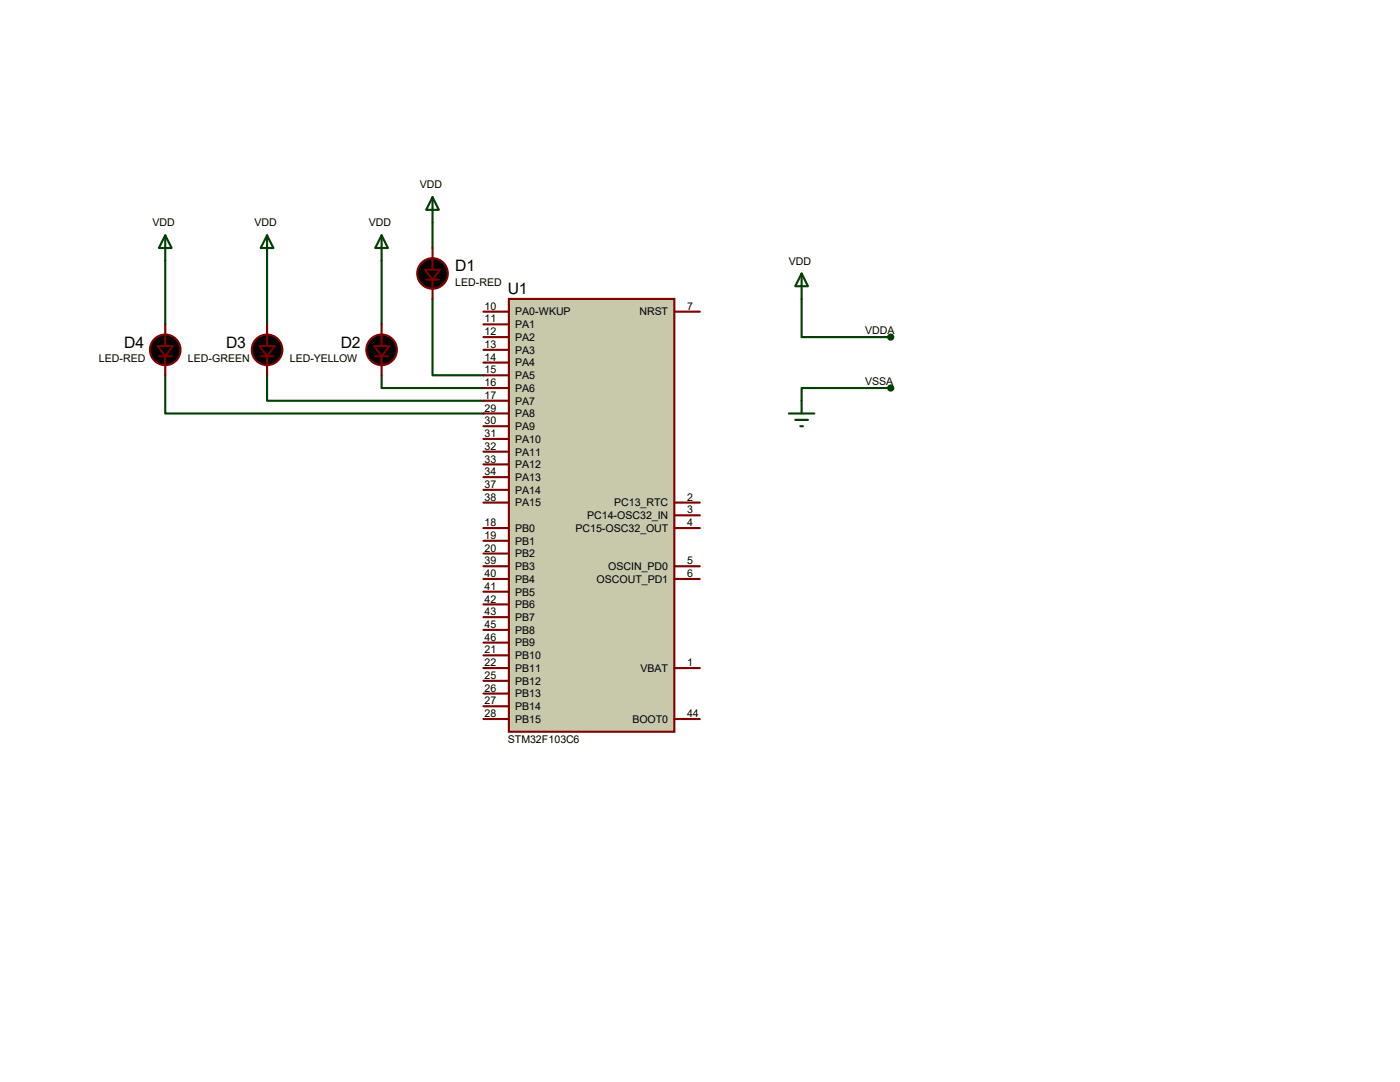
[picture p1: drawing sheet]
<svg xmlns="http://www.w3.org/2000/svg" width="279mm" height="216mm" viewBox="0 0 279 216" stroke-linecap="round" stroke-linejoin="round" font-family="sans-serif">
<path d="M33 52v12.7M53.3 52v12.7M76.2 52v12.7M86.3 59.6v15.3h10.2M86.3 44.4v5.1M160 59.6v7.7h17.8M33 74.9v7.6h63.5M53.3 74.9v5.1h43.2M76.2 74.9v2.5h20.3M177.8 77.4h-17.8v2.6" fill="none" stroke="#004000" stroke-width=".42"/>
<path d="M101.6 59.6h33v86.4h-33z" fill="#c8c8aa" stroke="#800000" stroke-width=".42"/>
<g fill="none" stroke="#800000" stroke-width=".42">
<path d="M86.3 49.5v4.3M86.3 55.8v3.8M33 64.7v4.3M33 71.1v3.8M53.3 64.7v4.3M53.3 71.1v3.8M76.2 64.7v4.3M76.2 71.1v3.8M96.5 62.2h5.1M96.5 67.3h5.1M96.5 64.7h5.1M96.5 69.8h5.1"/>
<path d="M96.5 72.3h5.1M96.5 74.9h5.1M96.5 77.4h5.1M96.5 80h5.1M134.6 62.2h5.1M96.5 82.5h5.1M96.5 85h5.1M96.5 87.6h5.1M96.5 90.1h5.1M96.5 92.7h5.1M96.5 95.2h5.1M96.5 97.7h5.1"/>
<path d="M96.5 113h5.1M96.5 115.5h5.1M96.5 105.4h5.1M96.5 107.9h5.1M96.5 110.4h5.1M96.5 118.1h5.1M96.5 100.3h5.1M134.6 113h5.1M134.6 115.5h5.1M134.6 105.4h5.1M134.6 100.3h5.1M134.6 102.8h5.1"/>
<path d="M96.5 125.7h5.1M96.5 128.2h5.1M96.5 130.8h5.1M96.5 133.3h5.1M96.5 120.6h5.1M96.5 123.1h5.1M96.5 135.8h5.1M96.5 138.4h5.1M134.6 133.3h5.1M96.5 143.5h5.1M96.5 140.9h5.1M134.6 143.5h5.1"/>
</g>
<g fill="none" stroke="#004000" stroke-width=".42">
<path d="M86.3 39.3l1.3 2.6h-2.6zM86.3 39.3v5.1M33 46.9l1.2 2.6h-2.5zM33 46.9v5.1M53.3 46.9l1.3 2.6h-2.6zM53.3 46.9v5.1M76.2 46.9l1.2 2.6h-2.5zM76.2 46.9v5.1M160 54.6l1.2 2.5h-2.5zM160 54.6v5M160 80v2.5M157.4 82.5h5.1"/>
<path d="M158.7 83.8h2.5M159.7 85h.5"/>
</g>
<g fill="#000" stroke="#800000" stroke-width=".42">
<circle cx="86.3" cy="54.6" r="3"/>
<circle cx="33" cy="69.8" r="3"/>
<circle cx="53.3" cy="69.8" r="3"/>
<circle cx="76.2" cy="69.8" r="3"/>
</g>
<path d="M85 55.8h2.6M31.7 71.1h2.5M52 71.1h2.6M74.9 71.1h2.5" fill="none" stroke="#800000" stroke-width=".38"/>
<path d="M84.8 53.8h3l-1.5 2zM31.5 69h3l-1.5 2.1zM51.8 69h3l-1.5 2.1zM74.6 69h3.1l-1.5 2.1z" fill="#000" stroke="#800000" stroke-width=".38"/>
<g fill="#004000" stroke="#004000" stroke-width=".42">
<circle cx="177.8" cy="67.3" r=".51"/>
<circle cx="177.8" cy="77.4" r=".51"/>
</g>
<g font-size="3.1">
<text x="90.8" y="54.1">D1</text>
<text x="101.3" y="58.8">U1</text>
<text x="24.8" y="69.4">D4</text>
<text x="45.1" y="69.4">D3</text>
<text x="68" y="69.4">D2</text>
</g>
<g font-size="2.1">
<text x="83.8" y="37.5">VDD</text>
<text x="30.4" y="45.2">VDD</text>
<text x="50.8" y="45.2">VDD</text>
<text x="73.6" y="45.2">VDD</text>
<text x="157.4" y="52.8">VDD</text>
<text x="90.8" y="57.1">LED-RED</text>
<text x="96.7" y="61.8">10</text>
<text x="96.7" y="64.3">11</text>
<text x="102.8" y="62.9">PA0-WKUP</text>
<text x="102.8" y="65.5">PA1</text>
<text x="127.6" y="62.9">NRST</text>
<text x="137.1" y="61.8">7</text>
<text x="96.7" y="66.9">12</text>
<text x="96.7" y="69.4">13</text>
<text x="96.7" y="72">14</text>
<text x="102.8" y="68">PA2</text>
<text x="102.8" y="70.6">PA3</text>
<text x="172.7" y="66.7">VDDA</text>
<text x="19.7" y="72.3">LED-RED</text>
<text x="37.5" y="72.3">LED-GREEN</text>
<text x="57.8" y="72.3">LED-YELLOW</text>
<text x="96.7" y="74.5">15</text>
<text x="96.7" y="77">16</text>
<text x="102.8" y="73.1">PA4</text>
<text x="102.8" y="75.6">PA5</text>
<text x="172.7" y="76.8">VSSA</text>
<text x="96.7" y="79.6">17</text>
<text x="96.7" y="82.1">29</text>
<text x="102.8" y="78.2">PA6</text>
<text x="102.8" y="80.7">PA7</text>
<text x="102.8" y="83.3">PA8</text>
<text x="96.7" y="84.7">30</text>
<text x="96.7" y="87.2">31</text>
<text x="96.7" y="89.7">32</text>
<text x="102.8" y="85.8">PA9</text>
<text x="102.8" y="88.3">PA10</text>
<text x="96.7" y="92.3">33</text>
<text x="96.7" y="94.8">34</text>
<text x="102.8" y="90.9">PA11</text>
<text x="102.8" y="93.4">PA12</text>
<text x="102.8" y="96">PA13</text>
<text x="96.7" y="97.4">37</text>
<text x="96.7" y="99.9">38</text>
<text x="102.8" y="98.5">PA14</text>
<text x="102.8" y="101">PA15</text>
<text x="122.6" y="101">PC13_RTC</text>
<text x="137.1" y="99.9">2</text>
<text x="96.7" y="105">18</text>
<text x="96.7" y="107.5">19</text>
<text x="102.8" y="106.1">PB0</text>
<text x="114.9" y="106.1">PC15-OSC32_OUT</text>
<text x="117.2" y="103.6">PC14-OSC32_IN</text>
<text x="137.1" y="102.4">3</text>
<text x="137.1" y="105">4</text>
<text x="96.7" y="110.1">20</text>
<text x="96.7" y="112.6">39</text>
<text x="102.8" y="108.7">PB1</text>
<text x="102.8" y="111.2">PB2</text>
<text x="102.8" y="113.7">PB3</text>
<text x="121.4" y="113.7">OSCIN_PD0</text>
<text x="137.1" y="112.6">5</text>
<text x="96.7" y="115.1">40</text>
<text x="96.7" y="117.7">41</text>
<text x="102.8" y="116.3">PB4</text>
<text x="102.8" y="118.8">PB5</text>
<text x="119" y="116.3">OSCOUT_PD1</text>
<text x="137.1" y="115.1">6</text>
<text x="96.7" y="125.3">45</text>
<text x="96.7" y="120.2">42</text>
<text x="96.7" y="122.8">43</text>
<text x="102.8" y="121.4">PB6</text>
<text x="102.8" y="123.9">PB7</text>
<text x="96.7" y="127.8">46</text>
<text x="96.7" y="130.4">21</text>
<text x="102.8" y="126.4">PB8</text>
<text x="102.8" y="129">PB9</text>
<text x="102.8" y="131.5">PB10</text>
<text x="96.7" y="132.9">22</text>
<text x="96.7" y="135.5">25</text>
<text x="102.8" y="134.1">PB11</text>
<text x="102.8" y="136.6">PB12</text>
<text x="127.8" y="134.1">VBAT</text>
<text x="137.1" y="132.9">1</text>
<text x="96.7" y="138">26</text>
<text x="96.7" y="140.5">27</text>
<text x="96.7" y="143.1">28</text>
<text x="102.8" y="139.1">PB13</text>
<text x="102.8" y="141.7">PB14</text>
<text x="137.1" y="143.1">44</text>
<text x="101.3" y="148.2">STM32F103C6</text>
<text x="102.8" y="144.2">PB15</text>
<text x="126.2" y="144.2">BOOT0</text>
</g>
</svg>
